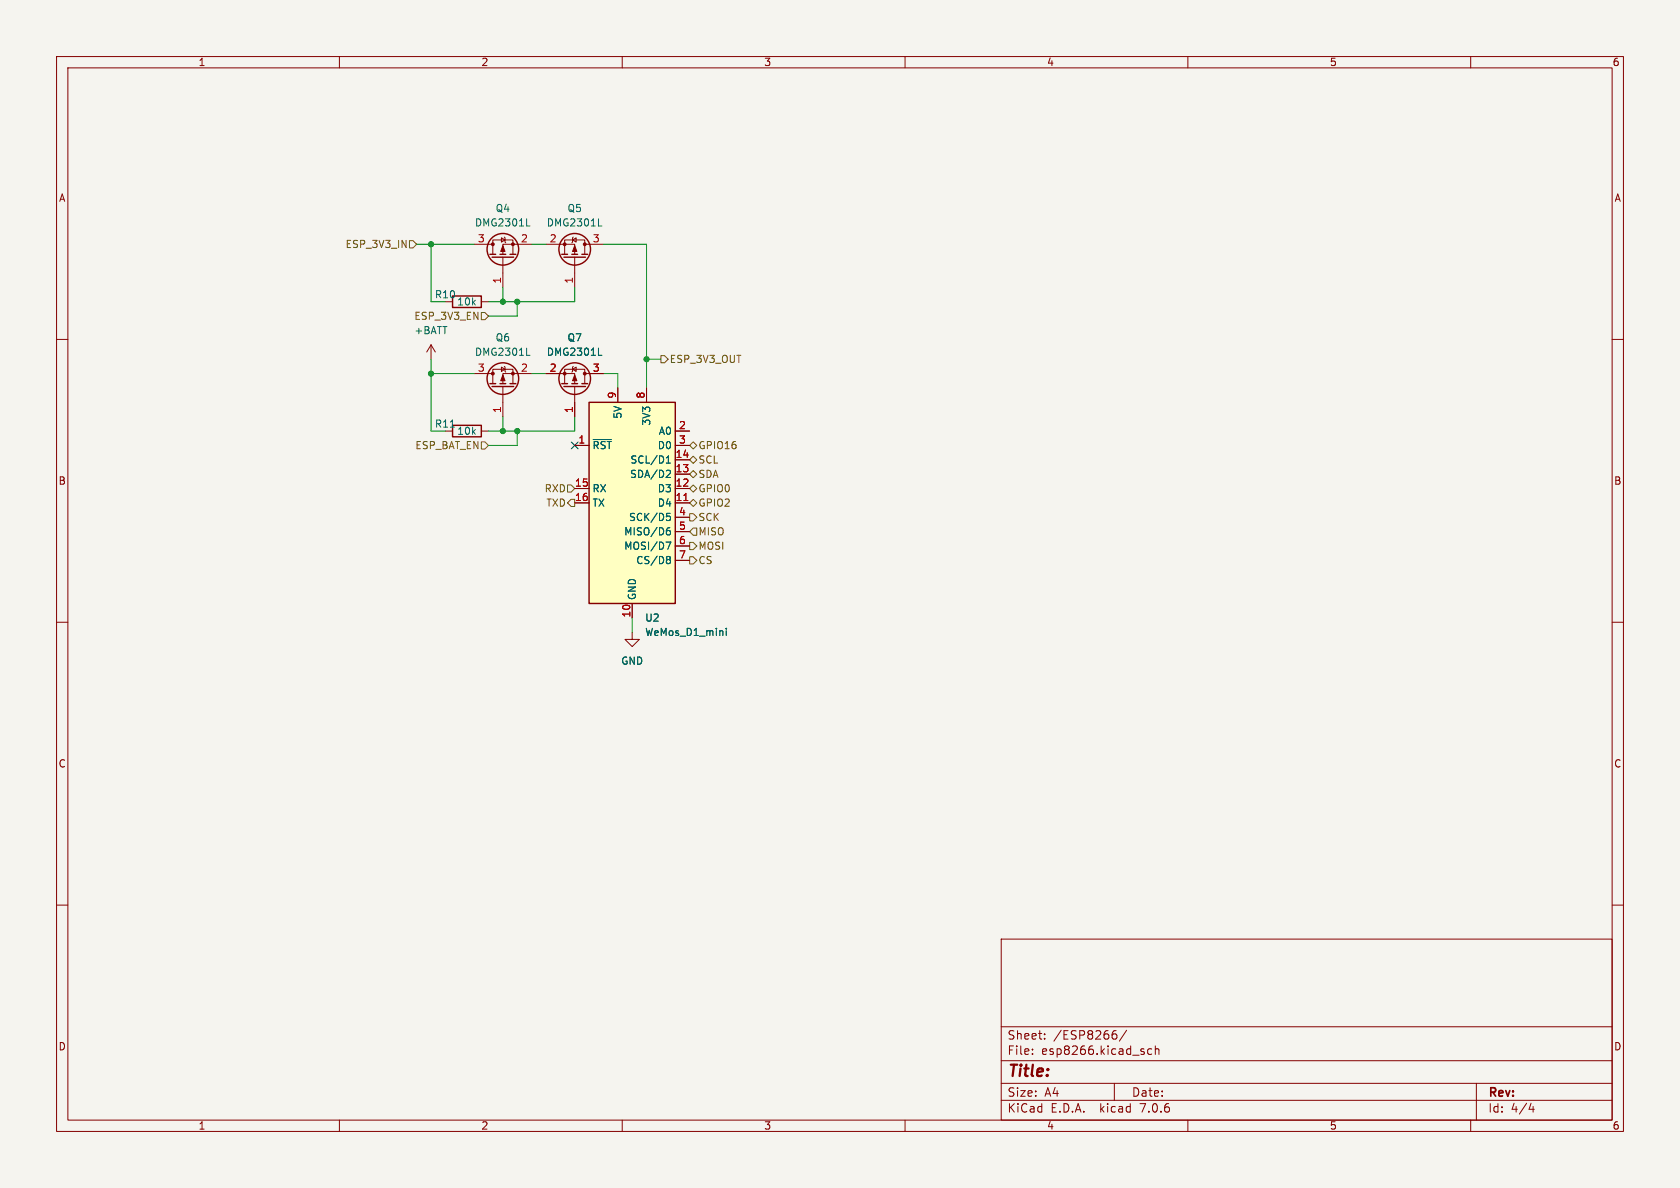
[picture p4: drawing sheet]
<svg xmlns="http://www.w3.org/2000/svg" width="297mm" height="210mm" viewBox="0 0 297 210" stroke-linecap="round" stroke-linejoin="round" font-family="sans-serif">
<path d="M0 0h297v210h-297z" fill="#f5f4ef" stroke="#f5f4ef" stroke-width=".18"/>
<g fill="none" stroke="#840000" stroke-width=".18">
<path d="M10 10h277v190h-277zM12 12h273v186h-273zM60 10v2M110 10v2M160 10v2M210 10v2M260 10v2M10 60h2M83.8 43.2h3.3M85.1 53.3h1.3M87.1 45v-2.6h3.6v2.6M88.6 42l.7 .4-.7 .4z"/>
<path d="M88.9 45.5v5.3M89.2 41.9l.1 .1v.8l.1 .1M94 43.2h-5.1v1.8M96.5 43.2h5.1v1.8M99.8 45v-2.6h3.6v2.6M101.2 42.4l.7-.4v.8zM101.3 41.9l-.1 .1v.8l-.1 .1M101.6 45.5v5.3M103.4 43.2h3.3M285 60h2M76.2 61l-.8 1.2M76.2 61v2.5"/>
<path d="M76.2 61l.8 1.2M83.8 66h3.3M85.1 76.2h1.3M87.1 67.8v-2.5h3.6v2.5M88.6 64.9l.7 .4-.7 .4zM88.9 68.3v5.4M89.2 64.8l.1 .1v.8l.1 .1M94 66h-5.1v1.8M96.5 66h5.1v1.8M99.8 67.8v-2.5h3.6v2.5M101.2 65.3l.7-.4v.8zM101.3 64.8l-.1 .1v.8l-.1 .1"/>
<path d="M101.6 68.3v5.4M101.6 78.7h2.5M103.4 66h3.3M109.2 68.6v2.5M114.3 68.6v2.5M119.4 76.2h2.5M119.4 78.7h2.5M101.6 88.9h2.5M101.6 86.4h2.5M119.4 88.9h2.5M119.4 86.4h2.5M119.4 83.8h2.5"/>
<path d="M119.4 81.3h2.5M119.4 91.4h2.5M119.4 94h2.5M119.4 96.5h2.5M119.4 99.1h2.5M10 110h2M111.8 111.8v1.2h1.2l-1.2 1.3-1.3-1.3h1.3M111.8 106.7v2.5M285 110h2M10 160h2M285 160h2M177 166h108v32h-108z"/>
<path d="M60 198v2M110 198v2M160 198v2M177 194.5h108M177 191.5h108M177 187.5h108M177 181.5h108M182.5 186.3v.1M182.5 185.5v.1M184.7 183.6v.1M184.7 182.8v.1M196.9 182.8h.4l.2 .3-.1 .5-.5 .1"/>
<path d="M197 191.5v3M197.3 182.2l-.4 .1M199.2 182.1l-1.3 2M203.6 185.5l-.4-.1-.3 .3v.4l.1 .2h.6M204.2 185.5l.3-.1 .3 .1 .1 .9M204.2 184.9v1.5M210 198v2M260 198v2M261 191.5v6.5M270.7 195l-.4 1.1h.9M271 195.6v1"/>
</g>
<g fill="none" stroke="#840000" stroke-width=".25">
<path d="M80 52.3h5.1v2.1h-5.1zM86.6 45h1M87 45.5h3.8M88.4 45h1M90.2 45h1M99.3 45h1M99.7 45.5h3.8M101.1 45h1M102.9 45h1M80 75.2h5.1v2h-5.1zM86.6 67.8h1M87 68.3h3.8"/>
<path d="M88.4 67.8h1M90.2 67.8h1M99.3 67.8h1M99.7 68.3h3.8M101.1 67.8h1M102.9 67.8h1M104.1 71.1h15.3v35.6h-15.3z"/>
<circle cx="88.9" cy="44.1" r="2.79"/>
<circle cx="101.6" cy="44.1" r="2.79"/>
<circle cx="88.9" cy="66.9" r="2.79"/>
<circle cx="101.6" cy="66.9" r="2.79"/>
</g>
<g fill="none" stroke="#006464" stroke-width=".18">
<path d="M93.1 39.9h.6M105.8 39.9h.6M79.6 75.5h.7M93.1 62.8h.6M104.9 77.7h3.2M105.8 62.8h.6M117.7 95.8h.9l-.6 1.3M117.8 81.9h.7M117.8 81l.4-.4v1.3M117.9 90.7h.6M118 83.1l.4 .1 .1 .3-.8 .9h.8M118 91.2h.3l.2 .3-.1 .5h-.4"/>
<path d="M118 93.8h.4l.1 .2v.4l-.5 .2M118 98.4h.3l.2 .2-.2 .3M118 98.9h.3M118.3 98.9l.2 .3v.2l-.1 .2h-.4M118.4 93.3l-.4 .1M128.4 111.1v.1M128.4 111.5v.8"/>
</g>
<g fill="#840000" stroke="#840000" stroke-width=".18">
<path d="M88.9 66.3l.4 1h-.8z"/>
<path d="M101.6 66.3l.4 1h-.8z"/>
<path d="M101.6 43.4l.4 1.1h-.8z"/>
<path d="M88.9 43.4l.4 1.1h-.8z"/>
<circle cx="90.7" cy="66" r=".25"/>
<circle cx="87.1" cy="66" r=".25"/>
<circle cx="99.8" cy="66" r=".25"/>
<circle cx="103.4" cy="66" r=".25"/>
<circle cx="99.8" cy="43.2" r=".25"/>
<circle cx="103.4" cy="43.2" r=".25"/>
<circle cx="90.7" cy="43.2" r=".25"/>
<circle cx="87.1" cy="43.2" r=".25"/>
</g>
<path d="M104.1 71.1h15.3v35.6h-15.3z" fill="#ffffc2" stroke="#ffffc2" stroke-width=".18"/>
<path d="M120.9 88.5h.7" fill="none" stroke="#a90000" stroke-width=".18"/>
<g fill="none" stroke="#725600" stroke-width=".18">
<path d="M72.4 42.5h.6l.7 .7-.7 .6h-.6zM85.1 55.2h.6l.7 .7-.7 .6h-.6zM85.1 78.1h.6l.7 .6-.7 .7h-.6zM116.8 62.9h.7l.6 .6-.6 .6h-.7zM121.9 78.7l.7-.6 .6 .6-.6 .7zM100.3 85.7h.7l.6 .7-.6 .6h-.7zM101 88.3h.6v1.2h-.6l-.7-.6zM121.9 90.8h.7l.6 .6-.6 .7h-.7zM121.9 98.4h.7l.6 .7-.6 .6h-.7zM121.9 95.9h.7l.6 .6-.6 .7h-.7zM121.9 88.9l.7-.6 .6 .6-.6 .6zM121.9 86.4l.7-.7 .6 .7-.6 .6z"/>
<path d="M121.9 83.8l.7-.6 .6 .6-.6 .7zM121.9 81.3l.7-.7 .6 .7-.6 .6zM122.6 93.3h.6v1.3h-.6l-.7-.6z"/>
</g>
<g fill="none" stroke="#009600" stroke-width=".18">
<path d="M73.7 43.2h10.1M76.2 43.2v10.1h2.5M88.9 50.8v2.5M91.4 53.3v2.6h-5M94 43.2h2.5M101.6 50.8v2.5h-15.2M106.7 43.2h7.6v25.4M76.2 63.5v12.7h2.5M76.2 66h7.6M88.9 73.7v2.5M91.4 76.2v2.5h-5M94 66h2.5"/>
<path d="M101.6 73.7v2.5h-15.2M106.7 66h2.5v2.6M114.3 63.5h2.5M111.8 109.2v2.6"/>
</g>
<path d="M101 78.1l1.2 1.2M102.2 78.1l-1.2 1.2" fill="none" stroke="#000084" stroke-width=".18"/>
<g fill="#009600" stroke="#009600" stroke-width=".18">
<circle cx="76.2" cy="66" r=".46"/>
<circle cx="76.2" cy="43.2" r=".46"/>
<circle cx="88.9" cy="53.3" r=".46"/>
<circle cx="91.4" cy="53.3" r=".46"/>
<circle cx="88.9" cy="76.2" r=".46"/>
<circle cx="91.4" cy="76.2" r=".46"/>
<circle cx="114.3" cy="63.5" r=".46"/>
</g>
<text font-size="2.8" fill="#840000" x="178" y="190.9">Title:</text>
<g font-size="2.1" fill="#840000">
<text x="178" y="184">Sheet:</text>
<text x="186.2" y="184">/ESP8266/</text>
<text x="178" y="186.7">File:</text>
<text x="184.1" y="186.7">esp8266.kicad_sch</text>
<text x="178" y="196.9">KiCad</text>
<text x="178" y="194.1">Size:</text>
<text x="184.7" y="194.1">A4</text>
<text x="185.7" y="196.9">E.D.A.</text>
<text x="194.6" y="196.9">kicad</text>
<text x="200" y="194.1">Date:</text>
<text x="201.8" y="196.9">7.0.6</text>
<text x="263" y="194.3">Rev:</text>
<text x="263" y="196.9">Id:</text>
<text x="267.1" y="196.9">4/4</text>
</g>
<g font-size="1.8" fill="#840000">
<text x="35" y="11.9">1</text>
<text x="85" y="11.9">2</text>
<text x="135" y="11.9">3</text>
<text x="185" y="11.9">4</text>
<text x="235" y="11.9">5</text>
<text x="285" y="11.9">6</text>
<text x="10.3" y="35.9">A</text>
<text x="285.3" y="35.9">A</text>
<text x="10.3" y="85.9">B</text>
<text x="285.3" y="85.9">B</text>
<text x="10.3" y="135.9">C</text>
<text x="285.3" y="135.9">C</text>
<text x="10.3" y="185.9">D</text>
<text x="285.3" y="185.9">D</text>
<text x="35" y="199.9">1</text>
<text x="85" y="199.9">2</text>
<text x="135" y="199.9">3</text>
<text x="185" y="199.9">4</text>
<text x="235" y="199.9">5</text>
<text x="285" y="199.9">6</text>
</g>
<g font-size="1.8" fill="#006464">
<text x="83.9" y="40.2">DMG2301L</text>
<text x="87.5" y="37.7">Q4</text>
<text x="96.6" y="40.2">DMG2301L</text>
<text x="100.2" y="37.7">Q5</text>
<text x="76.8" y="52.9">R10</text>
<text x="73.2" y="59.3">+BATT</text>
<text x="80.7" y="54.2">10k</text>
<text x="83.9" y="63.1">DMG2301L</text>
<text x="87.5" y="60.6">Q6</text>
<text x="96.6" y="63.1">DMG2301L</text>
<text x="100.2" y="60.6">Q7</text>
<text x="76.8" y="75.8">R11</text>
<text x="80.7" y="77.1">10k</text>
<text x="110.1" y="74.1" transform="rotate(-90 110.1 74.1)">5V</text>
<text x="115.2" y="75.3" transform="rotate(-90 115.2 75.3)">3V3</text>
<text x="116.4" y="77.1">A0</text>
<text x="104.6" y="79.6">~{RST}</text>
<text x="111.4" y="82.1">SCL/D1</text>
<text x="116.2" y="79.6">D0</text>
<text x="104.6" y="87.2">RX</text>
<text x="104.6" y="89.8">TX</text>
<text x="111.3" y="84.7">SDA/D2</text>
<text x="116.2" y="89.8">D4</text>
<text x="116.2" y="87.2">D3</text>
<text x="110.3" y="94.8">MISO/D6</text>
<text x="111.1" y="92.3">SCK/D5</text>
<text x="110.3" y="97.4">MOSI/D7</text>
<text x="112.4" y="99.9">CS/D8</text>
<text x="112.6" y="106.2" transform="rotate(-90 112.6 106.2)">GND</text>
<text x="114" y="110.1">U2</text>
<text x="114" y="112.6">WeMos_D1_mini</text>
<text x="109.7" y="117.7">GND</text>
</g>
<g font-size="1.8" fill="#725600">
<text x="61" y="44">ESP_3V3_IN</text>
<text x="73.1" y="56.7">ESP_3V3_EN</text>
<text x="118.3" y="64.4">ESP_3V3_OUT</text>
<text x="73.3" y="79.6">ESP_BAT_EN</text>
<text x="123.4" y="79.6">GPIO16</text>
<text x="123.4" y="82.1">SCL</text>
<text x="96.2" y="87.2">RXD</text>
<text x="96.5" y="89.8">TXD</text>
<text x="123.4" y="89.8">GPIO2</text>
<text x="123.4" y="87.2">GPIO0</text>
<text x="123.4" y="84.7">SDA</text>
<text x="123.4" y="92.3">SCK</text>
<text x="123.4" y="94.8">MISO</text>
<text x="123.4" y="99.9">CS</text>
<text x="123.4" y="97.4">MOSI</text>
</g>
<g font-size="1.8" fill="#a90000">
<text x="84.4" y="42.9">3</text>
<text x="92" y="42.9">2</text>
<text x="97.1" y="42.9">2</text>
<text x="104.7" y="42.9">3</text>
<text x="88.6" y="50.2" transform="rotate(-90 88.6 50.2)">1</text>
<text x="101.3" y="50.2" transform="rotate(-90 101.3 50.2)">1</text>
<text x="84.4" y="65.8">3</text>
<text x="92" y="65.8">2</text>
<text x="97.1" y="65.8">2</text>
<text x="104.7" y="65.8">3</text>
<text x="109" y="70.6" transform="rotate(-90 109 70.6)">9</text>
<text x="114" y="70.6" transform="rotate(-90 114 70.6)">8</text>
<text x="88.6" y="73.1" transform="rotate(-90 88.6 73.1)">1</text>
<text x="101.3" y="73.1" transform="rotate(-90 101.3 73.1)">1</text>
<text x="119.9" y="75.9">2</text>
<text x="102.2" y="78.5">1</text>
<text x="119.3" y="83.6">13</text>
<text x="119.3" y="81">14</text>
<text x="119.9" y="78.5">3</text>
<text x="101.6" y="86.1">15</text>
<text x="101.6" y="88.6">16</text>
<text x="119.3" y="88.6">11</text>
<text x="119.3" y="86.1">12</text>
<text x="119.9" y="91.2">4</text>
<text x="119.9" y="93.7">5</text>
<text x="119.9" y="96.3">6</text>
<text x="119.9" y="98.8">7</text>
<text x="111.5" y="109.3" transform="rotate(-90 111.5 109.3)">10</text>
</g>
</svg>
